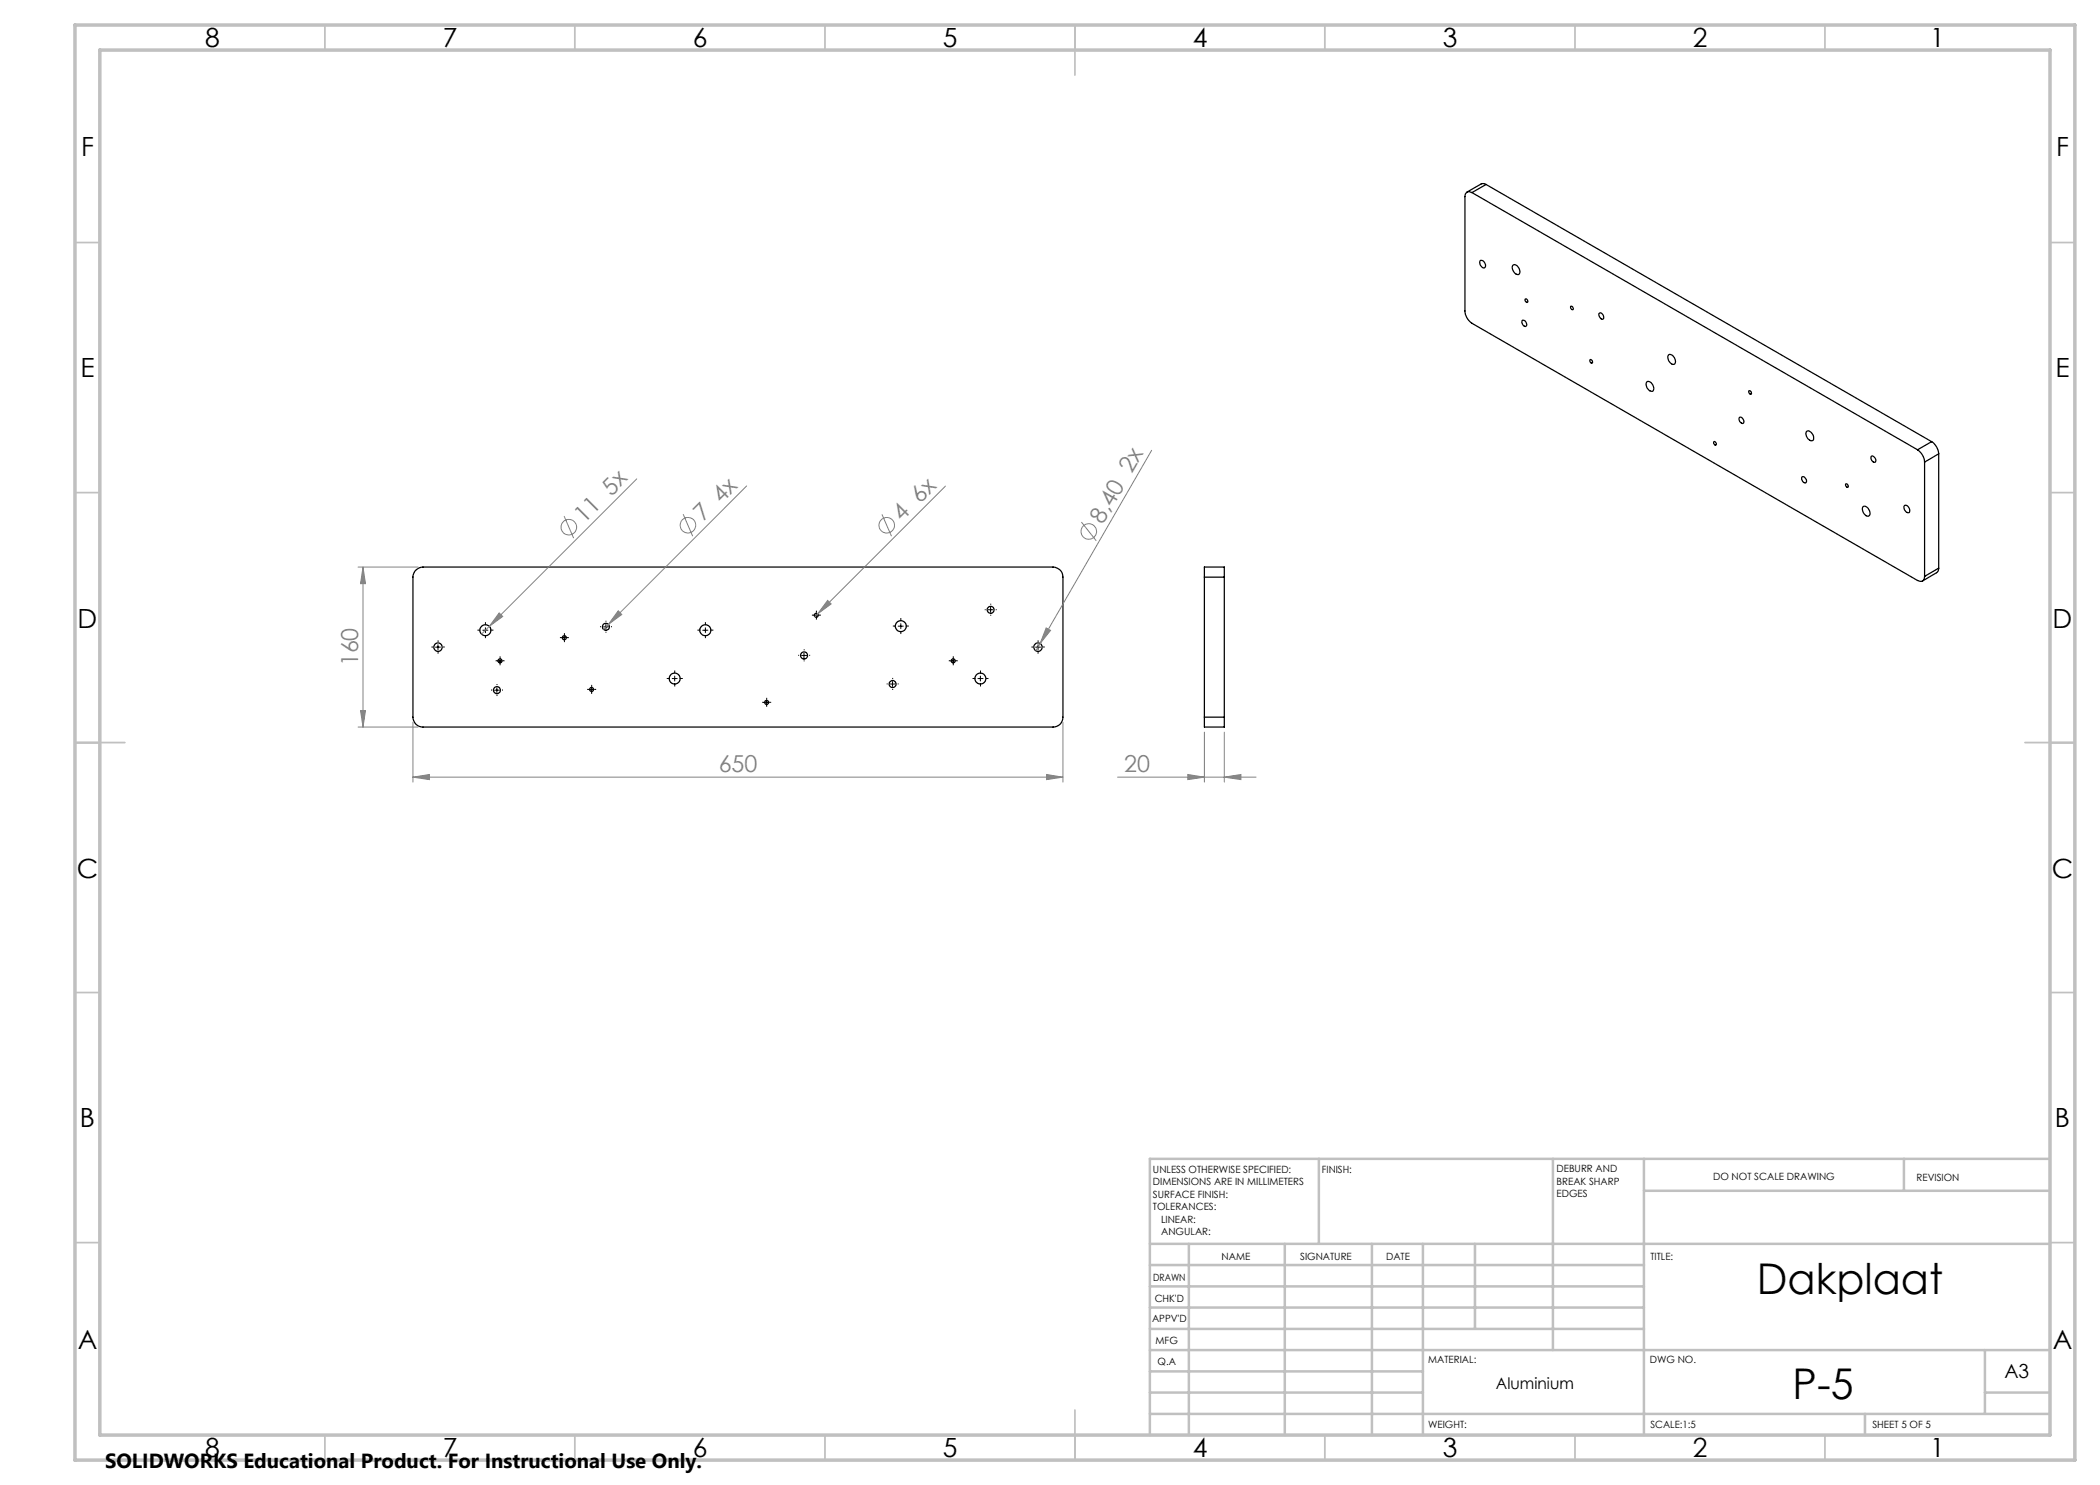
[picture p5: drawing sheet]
<svg xmlns="http://www.w3.org/2000/svg" width="420mm" height="297mm" viewBox="0 0 420 297" stroke-linecap="round" stroke-linejoin="round" font-family="sans-serif">
<g fill="none" stroke="#000" stroke-width=".25">
<path d="M294.4 38.5a.86 .86 0 0 0-1-.1 .86 .86 0 0 0-.4 .9v22.9a3.2 3.2 0 0 0 1.4 2.5l89.1 51.4a.86 .86 0 0 0 1 .1 .86 .86 0 0 0 .4-.9M294.4 38.5l89.1 51.5M297.2 36.9l-.5-.2-.5 .1-2.8 1.6M297.2 36.9l-2.8 1.6M297.2 36.9l89.1 51.4M296 52.2a.87 .87 0 0 1 .9 .4 .87 .87 0 0 1 0 1 1.07 1.07 0 0 1-.9-1.4zM302.5 53.1a.92 .92 0 0 1 1.4 .8 .6 .6 0 0 1 0 .8 .6 .6 0 0 1-.9 0l-.5-.7-.1-.5zM305 59.9a.37 .37 0 0 1 .5 .1 .37 .37 0 0 1-.1 .5l-.3-.2zM304.5 64.1a.77 .77 0 0 1 .7 .4 .77 .77 0 0 1 0 .8 .86 .86 0 0 1-.7-1.2zM314.2 61.2a.42 .42 0 0 1 .4 .3 .42 .42 0 0 1-.1 .4l-.4-.3zM318 71.9a.4 .4 0 0 1 .5 .3 .4 .4 0 0 1-.2 .4l-.3-.2zM319.9 62.6a.77 .77 0 0 1 .7 .4 .77 .77 0 0 1 0 .8 .86 .86 0 0 1-.7-1.2z"/>
<path d="M329.3 76.4a.92 .92 0 0 1 1.4 .8 .6 .6 0 0 1 0 .9 .6 .6 0 0 1-.9-.1l-.5-.7-.1-.5zM333.7 71a.92 .92 0 0 1 1.3 .8 .6 .6 0 0 1 0 .9 .6 .6 0 0 1-.9-.1l-.4-.7-.1-.5zM349.8 78.1a.42 .42 0 0 1 .4 .3 .42 .42 0 0 1-.1 .5l-.4-.4zM342.7 88.4a.38 .38 0 0 1 .5 .2 .38 .38 0 0 1-.1 .4l-.3-.2zM347.9 83.5a.77 .77 0 0 1 .7 .4 .77 .77 0 0 1 0 .8 .86 .86 0 0 1-.7-1.2zM360.4 95.4a.77 .77 0 0 1 .8 .4 .77 .77 0 0 1-.1 .8 .86 .86 0 0 1-.7-1.2zM361.3 86.3a1.06 1.06 0 0 1 1.4 1.1 .54 .54 0 0 1-.2 .7 .54 .54 0 0 1-.7-.2l-.5-.7-.1-.5zM369.1 96.8a.38 .38 0 0 1 .5 .2 .38 .38 0 0 1-.1 .5l-.3-.3zM374.3 91.2a.77 .77 0 0 1 .7 .4 .77 .77 0 0 1 0 .9 .86 .86 0 0 1-.7-1.3zM383.5 90a3.2 3.2 0 0 1 1.4 2.4M384.9 92.4v22.9M386.3 88.3a3.2 3.2 0 0 1 1.4 2.5"/>
<path d="M386.3 88.3l-2.8 1.7M387.7 90.8l-2.8 1.6M387.7 90.8v22.8M83.2 114l.6-.4 .8-.2h126a1.99 1.99 0 0 1 2 2v28a1.93 1.93 0 0 1-2 2h-126a1.99 1.99 0 0 1-2-2v-28l.2-.8zM240.9 115.4v-2h4v2M240.9 115.4h4M240.9 115.4v28M244.9 115.4v28M372.6 101.4a.96 .96 0 0 1 1.3 .8l.1 .2a.6 .6 0 0 1-.4 .9 .6 .6 0 0 1-.7-.5l-.4-.8zM380.9 101.2a.83 .83 0 0 1 .8 .1 .83 .83 0 0 1 .3 .9l-.1 .2a.7 .7 0 0 1-.7 0 .7 .7 0 0 1-.4-.7zM387.7 113.6l-.1 .6-.3 .3-2.8 1.7M387.7 113.6l-2.8 1.7"/>
<path d="M240.9 143.4v2h4v-2M240.9 143.4h4"/>
<circle cx="87.6" cy="129.4" r=".84"/>
<circle cx="97.1" cy="126" r="1.1"/>
<circle cx="99.4" cy="138" r=".7"/>
<circle cx="100" cy="132.2" r=".39"/>
<circle cx="112.9" cy="127.5" r=".41"/>
<circle cx="118.3" cy="137.9" r=".39"/>
<circle cx="121.2" cy="125.4" r=".71"/>
<circle cx="134.9" cy="135.7" r="1.09"/>
<circle cx="141.1" cy="126" r="1.1"/>
<circle cx="160.8" cy="131.1" r=".71"/>
<circle cx="163.3" cy="123" r=".39"/>
<circle cx="178.5" cy="136.8" r=".69"/>
<circle cx="180.2" cy="125.2" r="1.1"/>
<circle cx="190.6" cy="132.2" r=".39"/>
<circle cx="196.1" cy="135.7" r="1.09"/>
<circle cx="198.1" cy="122" r=".69"/>
<circle cx="207.6" cy="129.4" r=".84"/>
<circle cx="153.3" cy="140.5" r=".41"/>
</g>
<g fill="none" stroke="#808080" stroke-width=".2">
<path d="M127.4 95.8l-29.5 29.5M149.3 97.2l-28.6 28.7M189.1 97.2l-26.1 26.1M230.3 90.1l-22.3 38.6M71.6 113.4h12M72.6 113.4l.5 3.3h-1zM72.6 113.4v32M112.8 103.2l1.9 4.4M136.6 102.8l1.9 4.4M176.4 102.9l1.9 4.3M216.3 104.4l3 3.8M97.9 125.3l-1.6 1.5"/>
<path d="M99.8 122.6l.7 .7-2.6 2zM123.6 122.2l.8 .7-2.7 2zM165.5 120.1l.7 .7-2.7 2zM208 128.7l-.8 1.4M209.2 125.6l.9 .5-2.1 2.6zM71.6 145.4h12M72.1 142.1h1l-.5 3.3zM82.6 155.4l3.3-.5v1zM82.6 144.4v12M82.6 155.4h130M209.3 154.9l3.3 .5-3.3 .5zM212.6 144.4v12"/>
<path d="M223.5 155.4h27.7M237.6 154.9l3.3 .5-3.3 .5zM240.9 146.4v10M244.9 155.4l3.3-.5v1zM244.9 146.4v10"/>
<circle cx="113.8" cy="105.4" r="1.55"/>
<circle cx="137.6" cy="105" r="1.56"/>
<circle cx="177.3" cy="105.1" r="1.55"/>
<circle cx="217.8" cy="106.3" r="1.56"/>
</g>
<g fill="none" stroke="#000" stroke-width=".2" stroke-dasharray="15.2 1.3 1.3 1.3" stroke-linecap="butt">
<path d="M86.6 129.4h-.3M87.6 128.4v-.3M87.6 130.4v.3M88.6 129.4h.4M96.1 126h-.6M97.1 125v-.6M97.1 127v.6M98.1 126h.6M98.4 138h-.2M99.4 137v-.2M99.4 139v.2M99.5 132.2h-.4"/>
<path d="M100 131.7v-.4M100 132.7v.4M100.4 138h.2M100.5 132.2h.4M112.4 127.5h-.4M112.9 127v-.4M112.9 128v.4M113.4 127.5h.4M117.8 137.9h-.4M118.3 137.4v-.4M118.3 138.4v.4M118.8 137.9h.4"/>
<path d="M120.2 125.3h-.2M121.2 124.3v-.2M121.2 126.3v.2M122.2 125.3h.2M134 135.7h-.6M135 134.7v-.6M135 136.7v.6M136 135.7h.6M140.1 126h-.6M141.1 125v-.6M141.1 127v.6M142.1 126h.6"/>
<path d="M153.3 140v-.4M159.8 131.1h-.2M160.8 130.1v-.2M160.8 132.1v.2M161.8 131.1h.2M162.8 123h-.4M163.3 122.5v-.4M163.3 123.5v.4M163.8 123h.4M177.5 136.8h-.2M178.5 135.8v-.2M178.5 137.8v.2"/>
<path d="M179.2 125.2h-.6M179.5 136.8h.2M180.2 124.2v-.6M180.2 126.2v.6M181.2 125.2h.6M190.2 132.2h-.4M190.7 131.7v-.4M190.7 132.7v.4M191.2 132.2h.4M195.1 135.7h-.6M196.1 134.7v-.6M196.1 136.7v.6"/>
<path d="M197.1 135.7h.6M197.1 121.9h-.2M198.1 120.9v-.2M198.1 122.9v.2M199.1 121.9h.2M206.6 129.4h-.3M207.6 128.4v-.3M207.6 130.4v.3M208.6 129.4h.4M152.8 140.5h-.4M153.3 141v.4M153.8 140.5h.4"/>
</g>
<g fill="none" stroke="#000" stroke-width=".2">
<path d="M87.1 129.4h1M87.6 128.9v1M96.6 126h1M97.1 125.6v.9M98.9 138h1M99.4 137.5v1M99.5 132.2h1M100 131.7v1M112.4 127.5h1M112.9 127v1.1M117.8 137.9h1M118.3 137.4v1"/>
<path d="M120.7 125.4h1M121.2 124.9v1M134.4 135.7h1M134.9 135.2v1M140.5 126h1.1M141.1 125.6v.9M153.3 140v1M160.3 131.1h1M160.8 130.6v1M162.8 123h1M163.3 122.6v.9M178 136.8h1"/>
<path d="M178.5 136.3v1M179.6 125.2h1.1M180.2 124.7v1M190.1 132.2h1M190.6 131.7v1M195.6 135.7h1M196.1 135.2v1M197.6 122h1M198.1 121.5v.9M207.1 129.4h1M207.6 128.9v1M152.8 140.5h1"/>
</g>
<g fill="none" stroke="#c0c0c0" stroke-width=".35">
<path d="M65 5v5M115 5v5M165 5v5M215 5v10M265 5v5M315 5v5M365 5v5M15 48.5h5M410 48.5h5M15 98.5h5M410 98.5h5M15 148.5h10"/>
<path d="M405 148.5h10M15 198.5h5M410 198.5h5M15 248.5h5M410 248.5h5M65 287v5M115 287v5M165 287v5M215 282v10M265 287v5M315 287v5M365 287v5"/>
</g>
<g fill="none" stroke="#c0c0c0" stroke-width=".5">
<path d="M263.8 231.8v17M310.6 231.8v38.2M328.8 231.8v55.2M328.8 238.2h81.2M380.8 231.8v6.4M410 231.8h-180v55.2M230 248.8h180M230 257.3h98.8M230 253h98.8M237.8 248.8v38.2M257 248.8v38.2M274.4 248.8v38.2"/>
<path d="M284.6 248.8v38.2M295 248.8v17M230 265.8h98.8M230 261.5h98.8M230 278.5h54.6M230 274.3h54.6M230 270h180M397 278.5h13M397 270v12.8M230 282.8h180M373 282.8v4.2"/>
</g>
<path d="M15 5h400v287h-400zM20 10h390v277h-390z" fill="none" stroke="#c0c0c0" stroke-width=".7"/>
<g fill="#808080">
<path d="M165.5 120.1l.7 .7-2.7 2z"/>
<path d="M99.8 122.6l.7 .7-2.6 2z"/>
<path d="M123.6 122.2l.8 .7-2.7 2z"/>
<path d="M209.2 125.6l.9 .5-2.1 2.6z"/>
<path d="M82.6 155.4l3.3-.5v1zM209.3 154.9l3.3 .5-3.3 .5zM237.6 154.9l3.3 .5-3.3 .5zM244.9 155.4l3.3-.5v1z"/>
<path d="M72.1 142.1h1l-.5 3.3zM72.6 113.4l.5 3.3h-1z"/>
</g>
<g font-size="8.5">
<text x="351.4" y="258.8">Dakplaat</text>
<text x="358.5" y="279.7">P-5</text>
</g>
<g font-size="5.3">
<text x="41" y="9.5">8</text>
<text x="88.5" y="9.5">7</text>
<text x="138.5" y="9.5">6</text>
<text x="188.5" y="9.5">5</text>
<text x="238.5" y="9.5">4</text>
<text x="288.5" y="9.5">3</text>
<text x="338.5" y="9.5">2</text>
<text x="386" y="9.5">1</text>
<text x="16.2" y="31.2">F</text>
<text x="411.2" y="31.2">F</text>
<text x="16.1" y="75.5">E</text>
<text x="411.1" y="75.5">E</text>
<text x="15.5" y="125.5">D</text>
<text x="410.5" y="125.5">D</text>
<text x="15.4" y="175.5">C</text>
<text x="410.4" y="175.5">C</text>
<text x="16" y="225.5">B</text>
<text x="411" y="225.5">B</text>
<text x="15.5" y="269.7">A</text>
<text x="410.5" y="269.7">A</text>
<text x="41" y="291.5">8</text>
<text x="88.5" y="291.5">7</text>
<text x="138.5" y="291.5">6</text>
<text x="188.5" y="291.5">5</text>
<text x="238.5" y="291.5">4</text>
<text x="288.5" y="291.5">3</text>
<text x="338.5" y="291.5">2</text>
<text x="386" y="291.5">1</text>
</g>
<g font-size="4.7" fill="#808080">
<text x="116.8" y="104.8" transform="rotate(-45 116.8 104.8)">11 5x</text>
<text x="140.6" y="104.4" transform="rotate(-45 140.6 104.4)">7 4x</text>
<text x="180.4" y="104.4" transform="rotate(-45 180.4 104.4)">4 6x</text>
<text x="220.5" y="104.9" transform="rotate(-60 220.5 104.9)">8,40 2x</text>
<text x="71.6" y="133.3" transform="rotate(-90 71.6 133.3)">160</text>
<text x="143.7" y="154.4">650</text>
<text x="224.8" y="154.4">20</text>
</g>
<text font-size="4.1" x="21" y="293.7">SOLIDWORKS Educational Product. For Instructional Use Only.</text>
<text font-size="3.9" x="400.9" y="275.5">A3</text>
<text font-size="3.2" x="299.2" y="277.9">Aluminium</text>
<g font-size="2">
<text x="230.6" y="234.6">UNLESS OTHERWISE SPECIFIED:</text>
<text x="230.6" y="237.1">DIMENSIONS ARE IN MILLIMETERS</text>
<text x="230.6" y="239.6">SURFACE FINISH:</text>
<text x="264.4" y="234.6">FINISH:</text>
<text x="311.3" y="234.5">DEBURR AND</text>
<text x="311.3" y="237">BREAK SHARP</text>
<text x="311.3" y="239.5">EDGES</text>
<text x="342.6" y="236">DO NOT SCALE DRAWING</text>
<text x="383.3" y="236.2">REVISION</text>
<text x="230.6" y="242.1">TOLERANCES:</text>
<text x="232.2" y="244.6">LINEAR:</text>
<text x="232.2" y="247.1">ANGULAR:</text>
<text x="244.3" y="252">NAME</text>
<text x="260" y="251.9">SIGNATURE</text>
<text x="277.2" y="251.9">DATE</text>
<text x="330.1" y="251.9">TITLE:</text>
<text x="230.6" y="256.1">DRAWN</text>
<text x="230.9" y="260.3">CHK'D</text>
<text x="230.4" y="264.4">APPV'D</text>
<text x="231.1" y="268.8">MFG</text>
<text x="231.5" y="273">Q.A</text>
<text x="285.6" y="272.5">MATERIAL:</text>
<text x="330" y="272.5">DWG NO.</text>
<text x="285.6" y="285.5">WEIGHT:</text>
<text x="330.1" y="285.6">SCALE:1:5</text>
<text x="374.5" y="285.6">SHEET 5 OF 5</text>
</g>
</svg>
